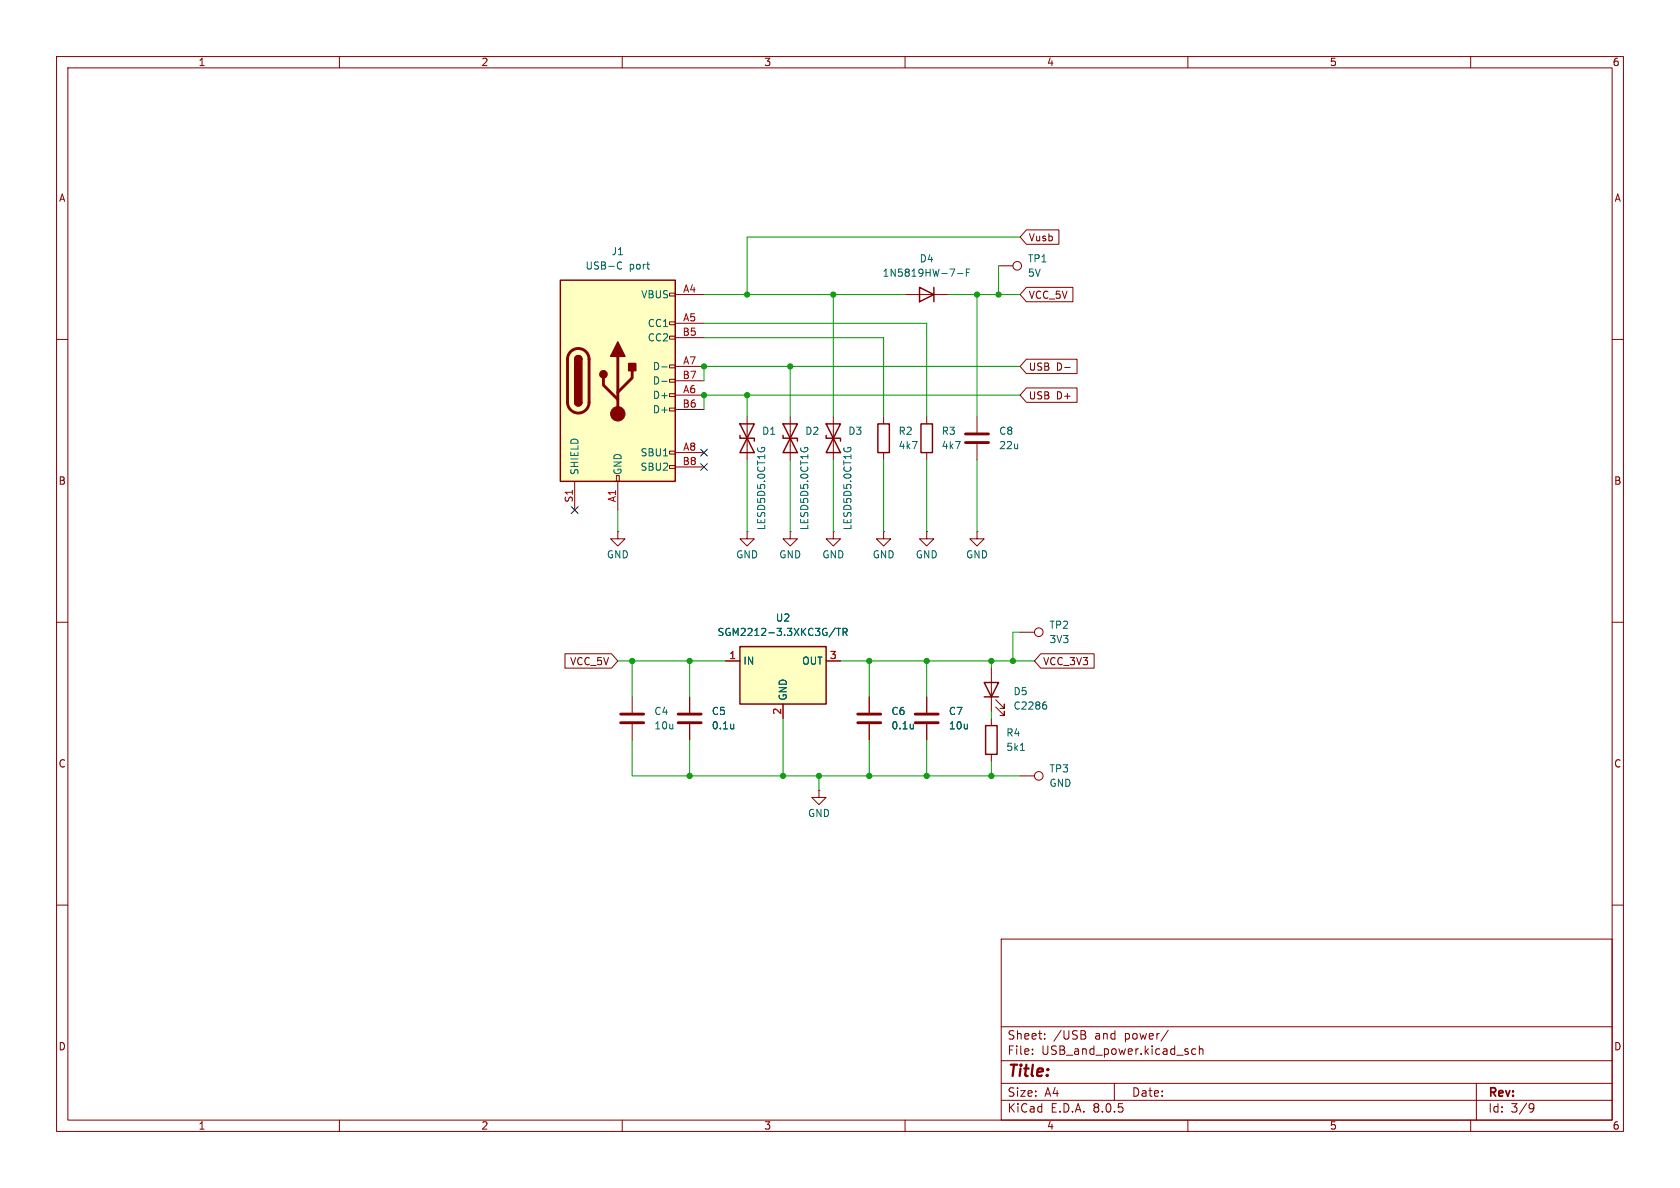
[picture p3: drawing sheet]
<svg xmlns="http://www.w3.org/2000/svg" width="297mm" height="210mm" viewBox="0 0 297 210" stroke-linecap="round" stroke-linejoin="round" font-family="sans-serif">
<g fill="none" stroke="#840000" stroke-width=".18">
<path d="M10 10h277v190h-277zM12 12h273v186h-273zM60 10v2M110 10v2M160 10v2M210 10v2M260 10v2M10 60h2M285 60h2M10 110h2M285 110h2M10 160h2"/>
<path d="M285 160h2M177 166h108v32h-108zM60 198v2M110 198v2M160 198v2M177 194.5h108M177 191.5h108M177 187.5h108M177 181.5h108M182.5 186.3v.1M182.5 185.5v.1M184.7 183.6v.1"/>
<path d="M184.7 182.8v.1M191.6 182.9a.4 .4 0 0 1 .4 .4 .4 .4 0 0 1-.3 .4M191.7 182.3l.2 .2-.2 .3M197 191.5v3M206.5 182.1l-1.3 2M210 198v2M211.4 185.5l-.4-.1-.3 .3v.4l.1 .2h.6M212 185.5l.2-.1 .4 .1 .1 .9M212 184.9v1.5M260 198v2M261 191.5v6.5M270.6 195.1l.5 .1a.99 .99 0 0 1-.4 1.4h-.2"/>
<path d="M271.2 195.7l-.3 .3h-.3"/>
</g>
<path d="M99.1 49.5h20.3v35.6h-20.3z" fill="#ffffc2"/>
<g fill="none" stroke="#840000" stroke-width=".18">
<path d="M118.4 59.4h1v.5h-1zM118.4 56.9h1v.5h-1zM118.4 51.8h1v.5h-1zM119.4 52.1h5.1M119.4 57.2h5.1M119.4 59.7h5.1M160 52.1h7.6M176.5 47h2.6M118.4 79.8h1v.5h-1zM118.4 72.1h1v.5h-1zM118.4 69.6h1v.5h-1zM118.4 67.1h1v.5h-1z"/>
<path d="M118.4 64.5h1v.5h-1zM119.4 69.9h5.1M119.4 64.8h5.1M119.4 72.4h5.1M119.4 67.3h5.1M172.7 73.7v2.8M172.7 78.5v2.8M101.6 85.1v5.1M109 84.1h.5v1h-.5zM109.2 85.1v5.1M118.4 82.3h1v.5h-1zM119.4 80h5.1"/>
<path d="M119.4 82.6h5.1M172.7 94v1.3h1.3l-1.3 1.2-1.3-1.2h1.3M172.7 94h.1M175.3 127v1.3M175.3 133.4v1.2M180.3 137.2h2.6"/>
<circle cx="179.8" cy="47" r=".76"/>
<circle cx="183.6" cy="137.2" r=".76"/>
</g>
<path d="M99.1 49.5h20.3v35.6h-20.3zM162.6 50.8l2.5 1.3-2.5 1.2zM165.1 50.8v2.5M101.6 71.1a.64 .64 0 0 0 .6 .7 .64 .64 0 0 0 .7-.7M101.6 63.5a.64 .64 0 0 1 .6-.6 .64 .64 0 0 1 .7 .6M174.2 128.3h2.1v5.1h-2.1z" fill="none" stroke="#840000" stroke-width=".25"/>
<path d="M100.9 62.2a1.9 1.9 0 0 1 2.1-.5 1.9 1.9 0 0 1 1.1 1.8v7.6a1.91 1.91 0 0 1-1.9 1.9 1.91 1.91 0 0 1-1.9-1.9v-7.7l.2-.7zM106.7 66.8v1.3l2.5 2.5M109.2 63v10.2M111.8 65.5v1.3l-2.6 2.5M170.7 78.2h4.1M170.7 76.7h4.1" fill="none" stroke="#840000" stroke-width=".51"/>
<g fill="#840000" stroke="#840000" stroke-width=".25">
<path d="M101.6 71.1h1.3a.64 .64 0 0 1-.7 .7 .64 .64 0 0 1-.6-.7z"/>
<path d="M101.6 63.5h1.3v7.6h-1.3z"/>
<path d="M101.8 63.1a.64 .64 0 0 1 .7-.2 .64 .64 0 0 1 .4 .6h-1.3z"/>
<path d="M109.2 60.5l1.3 2.5h-2.6z"/>
<path d="M111.1 64.3h1.3v1.2h-1.3z"/>
<circle cx="106.7" cy="66.2" r=".63"/>
</g>
<circle cx="109.2" cy="73.2" r="1.27" fill="#840000" stroke="#840000" stroke-width=".18"/>
<path d="M109.4 46.4l.3-.1 .2 .1M109.9 47.4l-.2 .2-.3-.1M169.3 48.4h.9M170.8 48.2h.5M171.4 47.6h-.6v1.2M117 64.9h1M117 67.4h1M180.4 132.7h.7" fill="none" stroke="#006464" stroke-width=".18"/>
<path d="M130.8 114.3h15.2v10.2h-15.2z" fill="#ffffc2"/>
<g fill="none" stroke="#840000" stroke-width=".25">
<path d="M130.8 77v.5h2.5v.5M130.8 74.9h2.5l-1.2 2.6zM132.1 77.5l1.2 2.5h-2.5zM138.4 77v.5h2.6v.5M138.4 74.9h2.6l-1.3 2.6zM139.7 77.5l1.3 2.5h-2.6zM146 77v.5h2.6v.5M146 74.9h2.6l-1.3 2.6zM147.3 77.5l1.3 2.5h-2.6zM155.2 74.9h2v5.1h-2zM162.8 74.9h2v5.1h-2zM130.8 114.3h15.2v10.2h-15.2z"/>
<path d="M174 120.7h2.5l-1.2 2.5zM174 123.2h2.5"/>
</g>
<g fill="none" stroke="#840000" stroke-width=".18">
<path d="M181.5 40.6h5.7v2.6h-5.7l-1.2-1.3zM181.5 50.8h8.2v2.5h-8.2l-1.2-1.2zM132.1 73.7v7.6M139.7 73.7v7.6M147.3 73.7v7.6M156.2 73.7v1.2M163.8 73.7v1.2M181.5 68.6h8.9v2.5h-8.9l-1.2-1.2zM181.5 63.5h8.9v2.5h-8.9l-1.2-1.2zM188.2 65h1M109.2 94v1.3h1.3l-1.3 1.2-1.3-1.2h1.3M109.2 94h.1"/>
<path d="M132.1 94v1.3h1.2l-1.2 1.2-1.3-1.2h1.3M132.1 94h.1M139.7 94v1.3h1.3l-1.3 1.2-1.3-1.2h1.3M139.7 94h.1M147.3 94v1.3h1.3l-1.3 1.2-1.3-1.2h1.3M147.3 94h.1M156.2 94v1.3h1.3l-1.3 1.2-1.3-1.2h1.3M156.2 94h.1M156.2 80v1.3M163.8 94v1.3h1.3l-1.3 1.2-1.2-1.2h1.2M163.8 94h.1M163.8 80v1.3"/>
<path d="M99.9 115.6h8.2l1.1 1.2-1.1 1.3h-8.2zM128.3 116.8h2.5M146 116.8h2.6M175.3 118.1v7.6M180.3 111.8h2.6M184 115.6h9.4v2.5h-9.4l-1.1-1.3zM111.8 123.2v2.8M111.8 128v2.8M121.9 123.2v2.8M121.9 128v2.8M138.4 124.5v2.5M144.8 139.7v1.3h1.2l-1.2 1.2-1.3-1.2h1.3"/>
<path d="M144.8 139.7h.1M153.7 123.2v2.8M153.7 128v2.8M163.8 123.2v2.8M163.8 128v2.8M176 125l1.5 1.5v-.8v.8h-.7M176 123.7l1.5 1.5v-.7v.7h-.7"/>
<circle cx="183.6" cy="111.8" r=".76"/>
</g>
<g fill="none" stroke="#006464" stroke-width=".18">
<path d="M134 79.2l-.1 .3M134.7 79.3v-.2h.4l.1 .2M141.6 79.2l-.1 .3M142.3 79.3v-.2h.4l.1 .2M149.2 79.2v.3M149.9 79.3v-.2h.4l.1 .2M147.7 111l-1.1 1.6M147.9 111.1h.7M148.3 111.1v1.2M149 111.7h.6l.2-.2-.1-.3-.7-.1v1.2M149.3 111.7l.5 .6M129.7 128v.8"/>
<path d="M129.7 128.7v.1M161.5 128v.8M161.5 128.7l-.1 .1M184.7 124.1h.2M184.8 124.6l.2 .2v.3l-.2 .3"/>
</g>
<path d="M109.7 127.8h4.1M109.7 126.2h4.1M119.9 127.8h4.1M119.9 126.2h4.1M151.6 127.8h4.1M151.6 126.2h4.1M161.8 127.8h4.1M161.8 126.2h4.1" fill="none" stroke="#840000" stroke-width=".51"/>
<g fill="none" stroke="#009600" stroke-width=".18">
<path d="M124.5 52.1h35.5M124.5 57.2h39.3v16.5M124.5 59.7h31.7v14M147.3 52.1v21.6M167.6 52.1h12.7M172.7 52.1v21.6M176.5 47v5.1M180.3 41.9h-48.2v10.2M132.1 69.9v3.8M139.7 64.8v8.9M180.3 64.8h-55.8v2.5M180.3 69.9h-55.8v2.5"/>
<path d="M109.2 90.2v3.8M132.1 81.3v12.7M139.7 81.3v12.7M147.3 81.3v12.7M156.2 81.3v12.7M163.8 81.3v12.7M172.7 81.3v12.7M109.2 116.8h19.1M111.8 116.8v6.4M121.9 116.8v6.4M148.6 116.8h34.3M153.7 116.8v6.4"/>
<path d="M163.8 116.8v6.4M175.3 116.8v1.3M180.3 111.8h-1.2v5M111.8 130.8v6.4h68.5M121.9 130.8v6.4M138.4 127v10.2M144.8 137.2v2.5M153.7 130.8v6.4M163.8 130.8v6.4M175.3 125.7v1.3M175.3 134.6v2.6"/>
</g>
<path d="M123.9 79.4l1.2 1.2M125.1 79.4l-1.2 1.2M101 89.6l1.2 1.2M102.2 89.6l-1.2 1.2M123.9 81.9l1.2 1.3M125.1 81.9l-1.2 1.3" fill="none" stroke="#000084" stroke-width=".18"/>
<g fill="#009600" stroke="#009600" stroke-width=".18">
<circle cx="132.1" cy="69.9" r=".46"/>
<circle cx="124.5" cy="69.9" r=".46"/>
<circle cx="124.5" cy="64.8" r=".46"/>
<circle cx="132.1" cy="52.1" r=".46"/>
<circle cx="175.3" cy="116.8" r=".46"/>
<circle cx="163.8" cy="116.8" r=".46"/>
<circle cx="175.3" cy="137.2" r=".46"/>
<circle cx="179.1" cy="116.8" r=".46"/>
<circle cx="153.7" cy="116.8" r=".46"/>
<circle cx="153.7" cy="137.2" r=".46"/>
<circle cx="163.8" cy="137.2" r=".46"/>
<circle cx="121.9" cy="137.2" r=".46"/>
<circle cx="138.4" cy="137.2" r=".46"/>
<circle cx="144.8" cy="137.2" r=".46"/>
<circle cx="121.9" cy="116.8" r=".46"/>
<circle cx="111.8" cy="116.8" r=".46"/>
<circle cx="139.7" cy="64.8" r=".46"/>
<circle cx="147.3" cy="52.1" r=".46"/>
<circle cx="172.7" cy="52.1" r=".46"/>
<circle cx="176.5" cy="52.1" r=".46"/>
</g>
<text font-size="2.8" fill="#840000" x="178" y="190.9">Title:</text>
<g font-size="2.1" fill="#840000">
<text x="178" y="184">Sheet:</text>
<text x="186.2" y="184">/USB</text>
<text x="193.6" y="184">and</text>
<text x="199" y="184">power/</text>
<text x="178" y="186.7">File:</text>
<text x="184.1" y="186.7">USB_and_power.kicad_sch</text>
<text x="178" y="196.9">KiCad</text>
<text x="178" y="194.1">Size:</text>
<text x="184.7" y="194.1">A4</text>
<text x="185.7" y="196.9">E.D.A.</text>
<text x="193.3" y="196.9">8.0.5</text>
<text x="200" y="194.1">Date:</text>
<text x="263" y="194.3">Rev:</text>
<text x="263" y="196.9">Id:</text>
<text x="267.1" y="196.9">3/9</text>
</g>
<g font-size="1.8" fill="#840000">
<text x="35" y="11.9">1</text>
<text x="85" y="11.9">2</text>
<text x="135" y="11.9">3</text>
<text x="185" y="11.9">4</text>
<text x="235" y="11.9">5</text>
<text x="285" y="11.9">6</text>
<text x="10.3" y="35.9">A</text>
<text x="285.3" y="35.9">A</text>
<text x="181.8" y="42.9">Vusb</text>
<text x="181.8" y="53">VCC_5V</text>
<text x="181.8" y="65.7">USB</text>
<text x="186.7" y="65.7">D-</text>
<text x="181.8" y="70.8">USB</text>
<text x="186.7" y="70.8">D+</text>
<text x="10.3" y="85.9">B</text>
<text x="285.3" y="85.9">B</text>
<text x="100.7" y="117.8">VCC_5V</text>
<text x="184.3" y="117.8">VCC_3V3</text>
<text x="10.3" y="135.9">C</text>
<text x="285.3" y="135.9">C</text>
<text x="10.3" y="185.9">D</text>
<text x="285.3" y="185.9">D</text>
<text x="35" y="199.9">1</text>
<text x="85" y="199.9">2</text>
<text x="135" y="199.9">3</text>
<text x="185" y="199.9">4</text>
<text x="235" y="199.9">5</text>
<text x="285" y="199.9">6</text>
</g>
<g font-size="1.8" fill="#006464">
<text x="103.4" y="47.9">USB-C</text>
<text x="108" y="45.3">J1</text>
<text x="111.2" y="47.9">port</text>
<text x="162.5" y="46.6">D4</text>
<text x="181.6" y="46.6">TP1</text>
<text x="113.3" y="52.9">VBUS</text>
<text x="155.9" y="49.1">1N5819HW-7-F</text>
<text x="181.6" y="49.1">5V</text>
<text x="114.4" y="58">CC1</text>
<text x="114.4" y="60.6">CC2</text>
<text x="115.3" y="65.6">D-</text>
<text x="115.3" y="70.7">D+</text>
<text x="115.3" y="68.2">D-</text>
<text x="115.3" y="73.3">D+</text>
<text x="134.6" y="77.1">D1</text>
<text x="142.2" y="77.1">D2</text>
<text x="149.9" y="77.1">D3</text>
<text x="158.8" y="77.1">R2</text>
<text x="166.4" y="77.1">R3</text>
<text x="176.5" y="77.1">C8</text>
<text x="113.1" y="80.9">SBU1</text>
<text x="113.1" y="83.4">SBU2</text>
<text x="158.8" y="79.6">4k7</text>
<text x="166.4" y="79.6">4k7</text>
<text x="176.5" y="79.6">22u</text>
<text x="102.5" y="84.1" transform="rotate(-90 102.5 84.1)">SHIELD</text>
<text x="110.1" y="84.1" transform="rotate(-90 110.1 84.1)">GND</text>
<text x="135.5" y="93.8" transform="rotate(-90 135.5 93.8)">LESD5D5.0CT1G</text>
<text x="143.1" y="93.8" transform="rotate(-90 143.1 93.8)">LESD5D5.0CT1G</text>
<text x="150.7" y="93.8" transform="rotate(-90 150.7 93.8)">LESD5D5.0CT1G</text>
<text x="107.2" y="98.9">GND</text>
<text x="130" y="98.9">GND</text>
<text x="137.7" y="98.9">GND</text>
<text x="145.3" y="98.9">GND</text>
<text x="154.2" y="98.9">GND</text>
<text x="161.8" y="98.9">GND</text>
<text x="170.7" y="98.9">GND</text>
<text x="126.7" y="112.6">SGM2212-3.3XKC3G/TR</text>
<text x="137.1" y="110.1">U2</text>
<text x="185.4" y="111.4">TP2</text>
<text x="185.4" y="113.9">3V3</text>
<text x="131.3" y="117.7">IN</text>
<text x="141.7" y="117.7">OUT</text>
<text x="139.3" y="124" transform="rotate(-90 139.3 124)">GND</text>
<text x="179.1" y="123.1">D5</text>
<text x="179.1" y="125.6">C2286</text>
<text x="115.6" y="126.6">C4</text>
<text x="115.6" y="129.1">10u</text>
<text x="125.7" y="126.6">C5</text>
<text x="125.7" y="129.1">0.1u</text>
<text x="157.5" y="126.6">C6</text>
<text x="157.5" y="129.1">0.1u</text>
<text x="167.6" y="126.6">C7</text>
<text x="167.6" y="129.1">10u</text>
<text x="177.8" y="130.4">R4</text>
<text x="177.8" y="132.9">5k1</text>
<text x="185.4" y="136.8">TP3</text>
<text x="185.4" y="139.3">GND</text>
<text x="142.7" y="144.6">GND</text>
</g>
<g font-size="1.8" fill="#a90000">
<text x="120.7" y="51.8">A4</text>
<text x="120.6" y="59.4">B5</text>
<text x="120.7" y="56.9">A5</text>
<text x="120.7" y="64.5">A7</text>
<text x="120.6" y="67.1">B7</text>
<text x="120.7" y="69.6">A6</text>
<text x="120.6" y="72.1">B6</text>
<text x="120.6" y="82.3">B8</text>
<text x="120.7" y="79.8">A8</text>
<text x="101.3" y="88.9" transform="rotate(-90 101.3 88.9)">S1</text>
<text x="109" y="88.9" transform="rotate(-90 109 88.9)">A1</text>
<text x="128.8" y="116.6">1</text>
<text x="146.6" y="116.6">3</text>
<text x="138.2" y="126.4" transform="rotate(-90 138.2 126.4)">2</text>
</g>
</svg>
